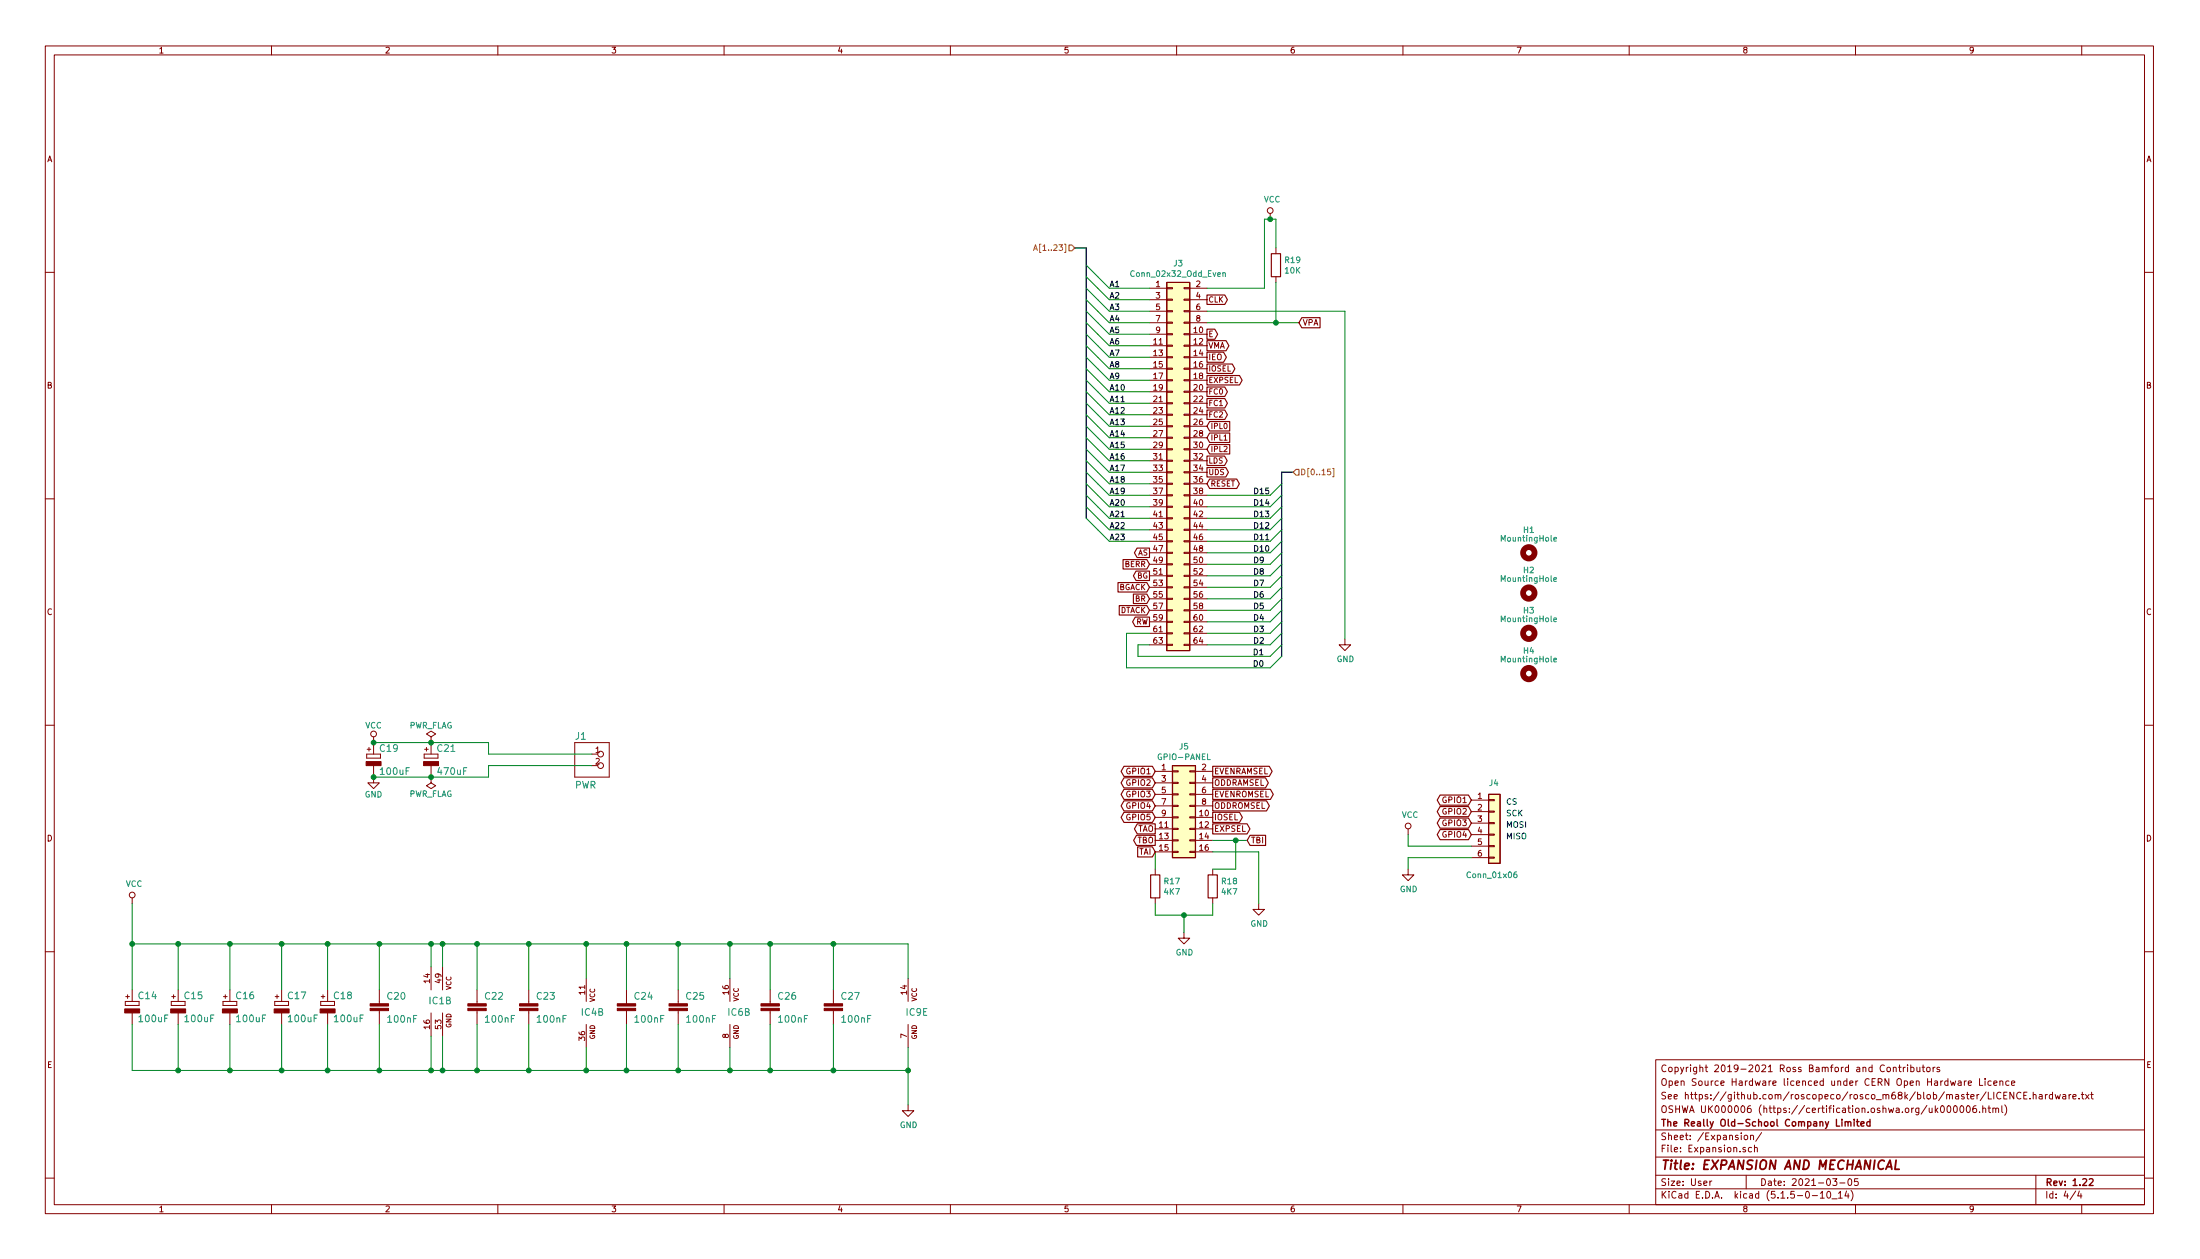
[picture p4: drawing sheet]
EESchema Schematic File Version 4
EELAYER 30 0
EELAYER END
$Descr User 19128 10939
encoding utf-8
Sheet 4 4
Title "EXPANSION AND MECHANICAL"
Date "2021-03-05"
Rev "1.22"
Comp "The Really Old-School Company Limited"
Comment1 "OSHWA UK000006 (https://certification.oshwa.org/uk000006.html)"
Comment2 "See https://github.com/roscopeco/rosco_m68k/blob/master/LICENCE.hardware.txt"
Comment3 "Open Source Hardware licenced under CERN Open Hardware Licence"
Comment4 "Copyright 2019-2021 Ross Bamford and Contributors"
$EndDescr
Wire Wire Line
	9550 2400 9650 2500
Wire Wire Line
	9550 2500 9650 2600
Wire Wire Line
	9550 2600 9650 2700
Wire Wire Line
	9550 2700 9650 2800
Wire Wire Line
	9550 2800 9650 2900
Wire Wire Line
	9550 2900 9650 3000
Wire Wire Line
	9550 3000 9650 3100
Wire Wire Line
	9550 3100 9650 3200
Wire Wire Line
	9550 3200 9650 3300
Wire Wire Line
	9550 3300 9650 3400
Wire Wire Line
	9550 3400 9650 3500
Wire Wire Line
	9550 3500 9650 3600
Wire Wire Line
	9550 3600 9650 3700
Wire Wire Line
	9550 3700 9650 3800
Wire Wire Line
	9550 3800 9650 3900
Wire Wire Line
	9550 3900 9650 4000
Wire Wire Line
	9550 4000 9650 4100
Wire Wire Line
	9550 4100 9650 4200
Wire Wire Line
	9550 4200 9650 4300
Wire Wire Line
	9550 4300 9650 4400
Wire Wire Line
	9550 4400 9650 4500
Wire Wire Line
	9550 4500 9650 4600
Wire Wire Line
	9550 4600 9650 4700
Text GLabel 10000 4800 0    47   Output ~ 0
AS
Text GLabel 10000 4900 0    47   Input ~ 0
BERR
Text GLabel 10000 5000 0    47   Output ~ 0
BG
Text GLabel 10000 5100 0    47   Input ~ 0
BGACK
Text GLabel 10000 5200 0    47   Input ~ 0
BR
Text GLabel 10000 5300 0    47   Input ~ 0
DTACK
Text GLabel 10000 5400 0    47   Output ~ 0
RW
Wire Wire Line
	10500 2500 11000 2500
Text GLabel 10500 2600 2    47   Output ~ 0
CLK
Text GLabel 10500 3200 2    47   Output ~ 0
IOSEL
Text GLabel 10500 3300 2    47   Output ~ 0
EXPSEL
Text GLabel 10500 3400 2    47   Output ~ 0
FC0
Text GLabel 10500 3500 2    47   Output ~ 0
FC1
Text GLabel 10500 3600 2    47   Output ~ 0
FC2
Text GLabel 10500 3700 2    47   Input ~ 0
IPL0
Text GLabel 10500 3800 2    47   Input ~ 0
IPL1
Text GLabel 10500 3900 2    47   Input ~ 0
IPL2
Text GLabel 10500 4000 2    47   Output ~ 0
LDS
Text GLabel 10500 4100 2    47   Output ~ 0
UDS
Text GLabel 10500 4200 2    47   BiDi ~ 0
RESET
Entry Wire Line
	9450 2300 9550 2400
Entry Wire Line
	9450 2400 9550 2500
Entry Wire Line
	9450 2500 9550 2600
Entry Wire Line
	9450 2600 9550 2700
Entry Wire Line
	9450 2700 9550 2800
Entry Wire Line
	9450 2800 9550 2900
Entry Wire Line
	9450 2900 9550 3000
Entry Wire Line
	9450 3000 9550 3100
Entry Wire Line
	9450 3100 9550 3200
Entry Wire Line
	9450 3200 9550 3300
Entry Wire Line
	9450 3300 9550 3400
Entry Wire Line
	9450 3400 9550 3500
Entry Wire Line
	9450 3500 9550 3600
Entry Wire Line
	9450 3600 9550 3700
Entry Wire Line
	9450 3700 9550 3800
Entry Wire Line
	9450 3800 9550 3900
Entry Wire Line
	9450 3900 9550 4000
Entry Wire Line
	9450 4000 9550 4100
Entry Wire Line
	9450 4100 9550 4200
Entry Wire Line
	9450 4200 9550 4300
Entry Wire Line
	9450 4300 9550 4400
Entry Wire Line
	9450 4400 9550 4500
Entry Wire Line
	9450 4500 9550 4600
Text Label 10900 5600 0    50   ~ 0
D2
Text Label 10900 5500 0    50   ~ 0
D3
Text Label 10900 5400 0    50   ~ 0
D4
Text Label 10900 5300 0    50   ~ 0
D5
Text Label 10900 5200 0    50   ~ 0
D6
Text Label 10900 5100 0    50   ~ 0
D7
Text Label 10900 5000 0    50   ~ 0
D8
Text Label 10900 4900 0    50   ~ 0
D9
Text Label 10900 4800 0    50   ~ 0
D10
Text Label 10900 4700 0    50   ~ 0
D11
Text Label 10900 4600 0    50   ~ 0
D12
Text Label 10900 4500 0    50   ~ 0
D13
Text Label 10900 4400 0    50   ~ 0
D14
Text Label 10900 4300 0    50   ~ 0
D15
Entry Wire Line
	11150 4200 11050 4300
Entry Wire Line
	11050 4400 11150 4300
Entry Wire Line
	11050 4500 11150 4400
Entry Wire Line
	11050 4600 11150 4500
Entry Wire Line
	11050 4700 11150 4600
Entry Wire Line
	11050 4800 11150 4700
Entry Wire Line
	11050 4900 11150 4800
Entry Wire Line
	11050 5000 11150 4900
Entry Wire Line
	11050 5100 11150 5000
Entry Wire Line
	11050 5200 11150 5100
Entry Wire Line
	11050 5300 11150 5200
Entry Wire Line
	11050 5400 11150 5300
Text HLabel 11250 4100 2    50   Input ~ 0
D[0..15]
Wire Bus Line
	11250 4100 11150 4100
Text Label 9650 2500 0    50   ~ 0
A1
Text Label 9650 2600 0    50   ~ 0
A2
Text Label 9650 2700 0    50   ~ 0
A3
Text Label 9650 2800 0    50   ~ 0
A4
Text Label 9650 2900 0    50   ~ 0
A5
Text Label 9650 3000 0    50   ~ 0
A6
Text Label 9650 3100 0    50   ~ 0
A7
Text Label 9650 3200 0    50   ~ 0
A8
Text Label 9650 3300 0    50   ~ 0
A9
Text Label 9650 3400 0    50   ~ 0
A10
Text Label 9650 3500 0    50   ~ 0
A11
Text Label 9650 3600 0    50   ~ 0
A12
Text Label 9650 3700 0    50   ~ 0
A13
Text Label 9650 3800 0    50   ~ 0
A14
Text Label 9650 3900 0    50   ~ 0
A15
Text Label 9650 4000 0    50   ~ 0
A16
Text Label 9650 4100 0    50   ~ 0
A17
Text Label 9650 4200 0    50   ~ 0
A18
Text Label 9650 4300 0    50   ~ 0
A19
Text Label 9650 4400 0    50   ~ 0
A20
Text Label 9650 4500 0    50   ~ 0
A21
Text Label 9650 4600 0    50   ~ 0
A22
Text Label 9650 4700 0    50   ~ 0
A23
Text HLabel 9350 2150 0    50   Input ~ 0
A[1..23]
Wire Bus Line
	9350 2150 9450 2150
$Comp
L power:VCC #PWR0151
U 1 1
P 11050 1900
F 0 "#PWR0151" H 11050 1750 50  0001 C CNN
F 1 "VCC" H 11067 2073 50  0000 C CNN
F 2 "" H 11050 1900 50  0001 C CNN
F 3 "" H 11050 1900 50  0001 C CNN
	1    11050 1900
	1    0    0    -1  
$EndComp
Wire Wire Line
	11000 1900 11000 2500
$Comp
L power:GND #PWR0152
U 1 1
P 11700 5550
F 0 "#PWR0152" H 11700 5300 50  0001 C CNN
F 1 "GND" H 11705 5377 50  0000 C CNN
F 2 "" H 11700 5550 50  0001 C CNN
F 3 "" H 11700 5550 50  0001 C CNN
	1    11700 5550
	1    0    0    -1  
$EndComp
$Comp
L Mechanical:MountingHole H?
U 1 1
P 13300 4800
AR Path="/5E53BCCF/5FDB083A" Ref="H?"  Part="1" 
AR Path="/5E53BC83/5FDB083A" Ref="H1"  Part="1" 
F 0 "H1" H 13300 5000 50  0000 C CNN
F 1 "MountingHole" H 13300 4925 50  0000 C CNN
F 2 "MountingHole:MountingHole_3.2mm_M3" H 13300 4800 50  0001 C CNN
F 3 "~" H 13300 4800 50  0001 C CNN
	1    13300 4800
	1    0    0    -1  
$EndComp
$Comp
L Mechanical:MountingHole H?
U 1 1
P 13300 5150
AR Path="/5E53BCCF/5FDB0840" Ref="H?"  Part="1" 
AR Path="/5E53BC83/5FDB0840" Ref="H2"  Part="1" 
F 0 "H2" H 13300 5350 50  0000 C CNN
F 1 "MountingHole" H 13300 5275 50  0000 C CNN
F 2 "MountingHole:MountingHole_3.2mm_M3" H 13300 5150 50  0001 C CNN
F 3 "~" H 13300 5150 50  0001 C CNN
	1    13300 5150
	1    0    0    -1  
$EndComp
$Comp
L Mechanical:MountingHole H?
U 1 1
P 13300 5500
AR Path="/5E53BCCF/5FDB0846" Ref="H?"  Part="1" 
AR Path="/5E53BC83/5FDB0846" Ref="H3"  Part="1" 
F 0 "H3" H 13300 5700 50  0000 C CNN
F 1 "MountingHole" H 13300 5625 50  0000 C CNN
F 2 "MountingHole:MountingHole_3.2mm_M3" H 13300 5500 50  0001 C CNN
F 3 "~" H 13300 5500 50  0001 C CNN
	1    13300 5500
	1    0    0    -1  
$EndComp
$Comp
L Mechanical:MountingHole H?
U 1 1
P 13300 5850
AR Path="/5E53BCCF/5FDB084C" Ref="H?"  Part="1" 
AR Path="/5E53BC83/5FDB084C" Ref="H4"  Part="1" 
F 0 "H4" H 13300 6050 50  0000 C CNN
F 1 "MountingHole" H 13300 5975 50  0000 C CNN
F 2 "MountingHole:MountingHole_3.2mm_M3" H 13300 5850 50  0001 C CNN
F 3 "~" H 13300 5850 50  0001 C CNN
	1    13300 5850
	1    0    0    -1  
$EndComp
$Comp
L Connector_Generic:Conn_02x08_Odd_Even J5
U 1 1
P 10250 7000
F 0 "J5" H 10300 7517 50  0000 C CNN
F 1 "GPIO-PANEL" H 10300 7426 50  0000 C CNN
F 2 "Connector_PinHeader_2.54mm:PinHeader_2x08_P2.54mm_Vertical" H 10250 7000 50  0001 C CNN
F 3 "~" H 10250 7000 50  0001 C CNN
	1    10250 7000
	1    0    0    -1  
$EndComp
Text GLabel 10050 6700 0    50   BiDi ~ 0
GPIO1
Text GLabel 10050 6800 0    50   BiDi ~ 0
GPIO2
Text GLabel 10050 6900 0    50   BiDi ~ 0
GPIO3
Text GLabel 10050 7000 0    50   BiDi ~ 0
GPIO4
Text GLabel 10050 7100 0    50   BiDi ~ 0
GPIO5
Text GLabel 10050 7200 0    50   Output ~ 0
TAO
Text GLabel 10050 7300 0    50   Output ~ 0
TBO
Text GLabel 10500 3100 2    50   Output ~ 0
IEO
Text GLabel 10050 7400 0    50   Input ~ 0
TAI
Text GLabel 11300 2800 2    50   Input ~ 0
VPA
Text GLabel 10500 3000 2    50   Output ~ 0
VMA
Text GLabel 10500 2900 2    50   Output ~ 0
E
$Comp
L power:GND #PWR0112
U 1 1
P 10300 8100
F 0 "#PWR0112" H 10300 7850 50  0001 C CNN
F 1 "GND" H 10305 7927 50  0000 C CNN
F 2 "" H 10300 8100 50  0001 C CNN
F 3 "" H 10300 8100 50  0001 C CNN
	1    10300 8100
	1    0    0    -1  
$EndComp
Wire Wire Line
	10300 8100 10300 7950
$Comp
L Device:R R19
U 1 1
P 11100 2300
F 0 "R19" H 11170 2346 50  0000 L CNN
F 1 "10K" H 11170 2255 50  0000 L CNN
F 2 "rosco_m68k:0207_10" V 11030 2300 50  0001 C CNN
F 3 "~" H 11100 2300 50  0001 C CNN
	1    11100 2300
	1    0    0    -1  
$EndComp
Text GLabel 10550 6700 2    50   Output ~ 0
EVENRAMSEL
Text GLabel 10550 6800 2    50   Output ~ 0
ODDRAMSEL
Text GLabel 10550 6900 2    50   Output ~ 0
EVENROMSEL
Text GLabel 10550 7000 2    50   Output ~ 0
ODDROMSEL
Text GLabel 10550 7100 2    50   Output ~ 0
IOSEL
Text GLabel 10550 7200 2    50   Output ~ 0
EXPSEL
$Comp
L Connector_Generic:Conn_02x32_Odd_Even J3
U 1 1
P 10200 4000
F 0 "J3" H 10250 5717 50  0000 C CNN
F 1 "Conn_02x32_Odd_Even" H 10250 5626 50  0000 C CNN
F 2 "Connector_PinHeader_2.54mm:PinHeader_2x32_P2.54mm_Vertical" H 10200 4000 50  0001 C CNN
F 3 "~" H 10200 4000 50  0001 C CNN
	1    10200 4000
	1    0    0    -1  
$EndComp
Entry Wire Line
	11050 5500 11150 5400
Entry Wire Line
	11050 5600 11150 5500
Entry Wire Line
	11050 5700 11150 5600
Entry Wire Line
	11050 5800 11150 5700
Wire Wire Line
	9900 5700 9900 5600
Wire Wire Line
	9900 5600 10000 5600
Wire Wire Line
	9800 5800 9800 5500
Wire Wire Line
	9800 5500 10000 5500
Text Label 11000 5700 2    50   ~ 0
D1
Text Label 11000 5800 2    50   ~ 0
D0
Wire Wire Line
	5150 6650 4250 6650
Wire Wire Line
	4250 6650 4250 6750
Wire Wire Line
	4250 6750 3750 6750
Wire Wire Line
	3750 6750 3250 6750
Connection ~ 3750 6750
Connection ~ 3250 6750
Wire Wire Line
	5150 6550 4250 6550
Wire Wire Line
	4250 6550 4250 6450
Wire Wire Line
	4250 6450 3750 6450
Wire Wire Line
	3750 6450 3250 6450
Connection ~ 3750 6450
Connection ~ 3250 6450
$Comp
L rosco_m68k-eagle-import:PINHD-1X2 JP?
U 1 1
P 5250 6650
AR Path="/5F55DF2F" Ref="JP?"  Part="1" 
AR Path="/5E53B952/5F55DF2F" Ref="JP?"  Part="1" 
AR Path="/5E53BC83/5F55DF2F" Ref="J1"  Part="1" 
F 0 "J1" H 5000 6875 59  0000 L BNN
F 1 "PWR" H 5000 6450 59  0000 L BNN
F 2 "rosco_m68k:1X02" H 5250 6650 50  0001 C CNN
F 3 "" H 5250 6650 50  0001 C CNN
F 4 "+5V" H 5350 6750 59  0001 L BNN "1"
F 5 "GND" H 5350 6650 59  0001 L BNN "2"
	1    5250 6650
	1    0    0    -1  
$EndComp
$Comp
L rosco_m68k-eagle-import:CPOL-EUE3.5-10 C?
U 1 1
P 3750 6550
AR Path="/5F55DF35" Ref="C?"  Part="1" 
AR Path="/5E53B952/5F55DF35" Ref="C?"  Part="1" 
AR Path="/5E53BC83/5F55DF35" Ref="C21"  Part="1" 
F 0 "C21" H 3795 6569 59  0000 L BNN
F 1 "470uF" H 3795 6369 59  0000 L BNN
F 2 "rosco_m68k:E3,5-10" H 3750 6550 50  0001 C CNN
F 3 "" H 3750 6550 50  0001 C CNN
	1    3750 6550
	1    0    0    -1  
$EndComp
$Comp
L rosco_m68k-eagle-import:CPOL-EUE2.5-5 C?
U 1 1
P 3250 6550
AR Path="/5F55DF3B" Ref="C?"  Part="1" 
AR Path="/5E53B952/5F55DF3B" Ref="C?"  Part="1" 
AR Path="/5E53BC83/5F55DF3B" Ref="C19"  Part="1" 
F 0 "C19" H 3295 6569 59  0000 L BNN
F 1 "100uF" H 3295 6369 59  0000 L BNN
F 2 "rosco_m68k:E2,5-5" H 3250 6550 50  0001 C CNN
F 3 "" H 3250 6550 50  0001 C CNN
	1    3250 6550
	1    0    0    -1  
$EndComp
$Comp
L power:PWR_FLAG #FLG?
U 1 1
P 3750 6450
AR Path="/5E53B952/5F55DF41" Ref="#FLG?"  Part="1" 
AR Path="/5E53BC83/5F55DF41" Ref="#FLG0101"  Part="1" 
F 0 "#FLG0101" H 3750 6525 50  0001 C CNN
F 1 "PWR_FLAG" H 3750 6600 50  0000 C CNN
F 2 "" H 3750 6450 50  0001 C CNN
F 3 "~" H 3750 6450 50  0001 C CNN
	1    3750 6450
	1    0    0    -1  
$EndComp
$Comp
L power:PWR_FLAG #FLG?
U 1 1
P 3750 6750
AR Path="/5E53B952/5F55DF47" Ref="#FLG?"  Part="1" 
AR Path="/5E53BC83/5F55DF47" Ref="#FLG0102"  Part="1" 
F 0 "#FLG0102" H 3750 6825 50  0001 C CNN
F 1 "PWR_FLAG" H 3750 6900 50  0000 C CNN
F 2 "" H 3750 6750 50  0001 C CNN
F 3 "~" H 3750 6750 50  0001 C CNN
	1    3750 6750
	-1   0    0    1   
$EndComp
$Comp
L power:VCC #PWR?
U 1 1
P 3250 6450
AR Path="/5E53B952/5F55DF4D" Ref="#PWR?"  Part="1" 
AR Path="/5E53BC83/5F55DF4D" Ref="#PWR0127"  Part="1" 
F 0 "#PWR0127" H 3250 6300 50  0001 C CNN
F 1 "VCC" H 3250 6600 50  0000 C CNN
F 2 "" H 3250 6450 50  0001 C CNN
F 3 "" H 3250 6450 50  0001 C CNN
	1    3250 6450
	1    0    0    -1  
$EndComp
$Comp
L power:GND #PWR?
U 1 1
P 3250 6750
AR Path="/5E53B952/5F55DF53" Ref="#PWR?"  Part="1" 
AR Path="/5E53BC83/5F55DF53" Ref="#PWR0128"  Part="1" 
F 0 "#PWR0128" H 3250 6500 50  0001 C CNN
F 1 "GND" H 3250 6600 50  0000 C CNN
F 2 "" H 3250 6750 50  0001 C CNN
F 3 "" H 3250 6750 50  0001 C CNN
	1    3250 6750
	1    0    0    -1  
$EndComp
Wire Wire Line
	11050 4300 10500 4300
Wire Wire Line
	10500 4400 11050 4400
Wire Wire Line
	11050 4500 10500 4500
Wire Wire Line
	11050 4600 10500 4600
Wire Wire Line
	11050 4700 10500 4700
Wire Wire Line
	11050 4800 10500 4800
Wire Wire Line
	11050 4900 10500 4900
Wire Wire Line
	11050 5000 10500 5000
Wire Wire Line
	11050 5100 10500 5100
Wire Wire Line
	11050 5200 10500 5200
Wire Wire Line
	11050 5300 10500 5300
Wire Wire Line
	11050 5400 10500 5400
Wire Wire Line
	10500 5500 11050 5500
Wire Wire Line
	10500 5600 11050 5600
Wire Wire Line
	11050 5700 9900 5700
Wire Wire Line
	9800 5800 11050 5800
Wire Wire Line
	9650 2500 10000 2500
Wire Wire Line
	9650 2600 10000 2600
Wire Wire Line
	10000 2700 9650 2700
Wire Wire Line
	9650 2800 10000 2800
Wire Wire Line
	10000 2900 9650 2900
Wire Wire Line
	9650 3000 10000 3000
Wire Wire Line
	10000 3100 9650 3100
Wire Wire Line
	9650 3200 10000 3200
Wire Wire Line
	10000 3300 9650 3300
Wire Wire Line
	9650 3400 10000 3400
Wire Wire Line
	10000 3500 9650 3500
Wire Wire Line
	9650 3600 10000 3600
Wire Wire Line
	10000 3700 9650 3700
Wire Wire Line
	9650 3800 10000 3800
Wire Wire Line
	10000 3900 9650 3900
Wire Wire Line
	9650 4000 10000 4000
Wire Wire Line
	10000 4100 9650 4100
Wire Wire Line
	9650 4200 10000 4200
Wire Wire Line
	10000 4300 9650 4300
Wire Wire Line
	9650 4400 10000 4400
Wire Wire Line
	10000 4500 9650 4500
Wire Wire Line
	9650 4600 10000 4600
Wire Wire Line
	10000 4700 9650 4700
Wire Wire Line
	10500 2800 11100 2800
Wire Wire Line
	11100 2150 11100 1900
Wire Wire Line
	11100 1900 11050 1900
Connection ~ 11050 1900
Wire Wire Line
	11050 1900 11000 1900
Wire Wire Line
	11100 2450 11100 2800
Connection ~ 11100 2800
Wire Wire Line
	11100 2800 11300 2800
Wire Wire Line
	10500 2700 11700 2700
Wire Wire Line
	11700 2700 11700 5550
$Comp
L Device:R R18
U 1 1
P 10550 7700
F 0 "R18" H 10620 7746 50  0000 L CNN
F 1 "4K7" H 10620 7655 50  0000 L CNN
F 2 "rosco_m68k:0207_10" V 10480 7700 50  0001 C CNN
F 3 "~" H 10550 7700 50  0001 C CNN
	1    10550 7700
	1    0    0    -1  
$EndComp
$Comp
L Device:R R17
U 1 1
P 10050 7700
F 0 "R17" H 10120 7746 50  0000 L CNN
F 1 "4K7" H 10120 7655 50  0000 L CNN
F 2 "rosco_m68k:0207_10" V 9980 7700 50  0001 C CNN
F 3 "~" H 10050 7700 50  0001 C CNN
	1    10050 7700
	1    0    0    -1  
$EndComp
Wire Wire Line
	10050 7400 10050 7550
Wire Wire Line
	10050 7850 10050 7950
Wire Wire Line
	10050 7950 10300 7950
Wire Wire Line
	10550 7950 10550 7850
Connection ~ 10300 7950
Wire Wire Line
	10300 7950 10550 7950
$Comp
L rosco_m68k-eagle-import:MC68901P IC?
U 2 1
P 5100 8800
AR Path="/5F6756DF" Ref="IC?"  Part="2" 
AR Path="/5E53B630/5F6756DF" Ref="IC?"  Part="2" 
AR Path="/5E53B4B8/5F6756DF" Ref="IC?"  Part="2" 
AR Path="/5E53BC83/5F6756DF" Ref="IC4"  Part="2" 
F 0 "IC4" H 5050 8775 59  0000 L BNN
F 1 "MC68901P" H 4600 7100 59  0001 L BNN
F 2 "rosco_m68k:DIL48" H 5100 8800 50  0001 C CNN
F 3 "" H 5100 8800 50  0001 C CNN
	2    5100 8800
	1    0    0    -1  
$EndComp
$Comp
L rosco_m68k-eagle-import:C2,5-3 C?
U 1 1
P 4600 8700
AR Path="/5F6756E5" Ref="C?"  Part="1" 
AR Path="/5E53B630/5F6756E5" Ref="C?"  Part="1" 
AR Path="/5E53B4B8/5F6756E5" Ref="C?"  Part="1" 
AR Path="/5E53BC83/5F6756E5" Ref="C23"  Part="1" 
F 0 "C23" H 4660 8715 59  0000 L BNN
F 1 "100nF" H 4660 8515 59  0000 L BNN
F 2 "rosco_m68k:C2.5-3" H 4600 8700 50  0001 C CNN
F 3 "" H 4600 8700 50  0001 C CNN
	1    4600 8700
	1    0    0    -1  
$EndComp
$Comp
L rosco_m68k-eagle-import:C2,5-3 C?
U 1 1
P 5450 8700
AR Path="/5F6756EB" Ref="C?"  Part="1" 
AR Path="/5E53B630/5F6756EB" Ref="C?"  Part="1" 
AR Path="/5E53B4B8/5F6756EB" Ref="C?"  Part="1" 
AR Path="/5E53BC83/5F6756EB" Ref="C24"  Part="1" 
F 0 "C24" H 5510 8715 59  0000 L BNN
F 1 "100nF" H 5510 8515 59  0000 L BNN
F 2 "rosco_m68k:C2.5-3" H 5450 8700 50  0001 C CNN
F 3 "" H 5450 8700 50  0001 C CNN
	1    5450 8700
	1    0    0    -1  
$EndComp
Wire Wire Line
	3300 8200 3300 8600
Wire Wire Line
	3850 8200 3750 8200
Wire Wire Line
	3750 8400 3750 8200
Wire Wire Line
	3850 8400 3850 8200
Wire Wire Line
	3300 8900 3300 9300
Wire Wire Line
	3750 9300 3850 9300
Wire Wire Line
	3750 9000 3750 9300
Wire Wire Line
	3850 9000 3850 9300
$Comp
L rosco_m68k-eagle-import:MC68000P IC?
U 2 1
P 3750 8700
AR Path="/5F699F4A" Ref="IC?"  Part="2" 
AR Path="/5E53B4B8/5F699F4A" Ref="IC?"  Part="2" 
AR Path="/5E53BC83/5F699F4A" Ref="IC1"  Part="2" 
F 0 "IC1" H 3725 8675 59  0000 L BNN
F 1 "MC68010P10" H 3250 6600 59  0001 L BNN
F 2 "rosco_m68k:DIL64" H 3750 8700 50  0001 C CNN
F 3 "" H 3750 8700 50  0001 C CNN
	2    3750 8700
	1    0    0    -1  
$EndComp
$Comp
L rosco_m68k-eagle-import:C2,5-3 C?
U 1 1
P 3300 8700
AR Path="/5F699F50" Ref="C?"  Part="1" 
AR Path="/5E53B4B8/5F699F50" Ref="C?"  Part="1" 
AR Path="/5E53BC83/5F699F50" Ref="C20"  Part="1" 
F 0 "C20" H 3360 8715 59  0000 L BNN
F 1 "100nF" H 3360 8515 59  0000 L BNN
F 2 "rosco_m68k:C2.5-3" H 3300 8700 50  0001 C CNN
F 3 "" H 3300 8700 50  0001 C CNN
	1    3300 8700
	1    0    0    -1  
$EndComp
$Comp
L rosco_m68k-eagle-import:C2,5-3 C?
U 1 1
P 4150 8700
AR Path="/5F699F56" Ref="C?"  Part="1" 
AR Path="/5E53B4B8/5F699F56" Ref="C?"  Part="1" 
AR Path="/5E53BC83/5F699F56" Ref="C22"  Part="1" 
F 0 "C22" H 4210 8715 59  0000 L BNN
F 1 "100nF" H 4210 8515 59  0000 L BNN
F 2 "rosco_m68k:C2.5-3" H 4150 8700 50  0001 C CNN
F 3 "" H 4150 8700 50  0001 C CNN
	1    4150 8700
	1    0    0    -1  
$EndComp
$Comp
L rosco_m68k-eagle-import:CPOL-EUE2.5-5 C?
U 1 1
P 1150 8700
AR Path="/5F699F5C" Ref="C?"  Part="1" 
AR Path="/5E53B4B8/5F699F5C" Ref="C?"  Part="1" 
AR Path="/5E53BC83/5F699F5C" Ref="C14"  Part="1" 
F 0 "C14" H 1195 8719 59  0000 L BNN
F 1 "100uF" H 1195 8519 59  0000 L BNN
F 2 "rosco_m68k:E2,5-5" H 1150 8700 50  0001 C CNN
F 3 "" H 1150 8700 50  0001 C CNN
	1    1150 8700
	1    0    0    -1  
$EndComp
$Comp
L rosco_m68k-eagle-import:CPOL-EUE2.5-5 C?
U 1 1
P 2850 8700
AR Path="/5F699F62" Ref="C?"  Part="1" 
AR Path="/5E53B4B8/5F699F62" Ref="C?"  Part="1" 
AR Path="/5E53BC83/5F699F62" Ref="C18"  Part="1" 
F 0 "C18" H 2895 8719 59  0000 L BNN
F 1 "100uF" H 2895 8519 59  0000 L BNN
F 2 "rosco_m68k:E2,5-5" H 2850 8700 50  0001 C CNN
F 3 "" H 2850 8700 50  0001 C CNN
	1    2850 8700
	1    0    0    -1  
$EndComp
$Comp
L rosco_m68k-eagle-import:7401N IC?
U 5 1
P 7900 8800
AR Path="/5F6CD650" Ref="IC?"  Part="5" 
AR Path="/5E53B952/5F6CD650" Ref="IC?"  Part="5" 
AR Path="/5E53BC83/5F6CD650" Ref="IC9"  Part="5" 
F 0 "IC9" H 7875 8775 59  0000 L BNN
F 1 "74LS01N" H 8000 8600 59  0001 L BNN
F 2 "Package_DIP:DIP-14_W7.62mm_Socket_LongPads" H 7900 8800 50  0001 C CNN
F 3 "" H 7900 8800 50  0001 C CNN
	5    7900 8800
	1    0    0    -1  
$EndComp
$Comp
L rosco_m68k-eagle-import:C2,5-3 C?
U 1 1
P 6700 8700
AR Path="/5F6CD656" Ref="C?"  Part="1" 
AR Path="/5E53B952/5F6CD656" Ref="C?"  Part="1" 
AR Path="/5E53BC83/5F6CD656" Ref="C26"  Part="1" 
F 0 "C26" H 6760 8715 59  0000 L BNN
F 1 "100nF" H 6760 8515 59  0000 L BNN
F 2 "rosco_m68k:C2.5-3" H 6700 8700 50  0001 C CNN
F 3 "" H 6700 8700 50  0001 C CNN
	1    6700 8700
	1    0    0    -1  
$EndComp
$Comp
L rosco_m68k-eagle-import:74174N IC?
U 2 1
P 6350 8800
AR Path="/5F6CD664" Ref="IC?"  Part="2" 
AR Path="/5E53B810/5F6CD664" Ref="IC?"  Part="2" 
AR Path="/5E53B952/5F6CD664" Ref="IC?"  Part="2" 
AR Path="/5E53BC83/5F6CD664" Ref="IC6"  Part="2" 
F 0 "IC6" H 6325 8775 59  0000 L BNN
F 1 "74174N" H 6050 8200 59  0001 L BNN
F 2 "Package_DIP:DIP-16_W7.62mm_Socket_LongPads" H 6350 8800 50  0001 C CNN
F 3 "" H 6350 8800 50  0001 C CNN
	2    6350 8800
	1    0    0    -1  
$EndComp
$Comp
L rosco_m68k-eagle-import:C2,5-3 C?
U 1 1
P 5900 8700
AR Path="/5F6CD66A" Ref="C?"  Part="1" 
AR Path="/5E53B810/5F6CD66A" Ref="C?"  Part="1" 
AR Path="/5E53B952/5F6CD66A" Ref="C?"  Part="1" 
AR Path="/5E53BC83/5F6CD66A" Ref="C25"  Part="1" 
F 0 "C25" H 5960 8715 59  0000 L BNN
F 1 "100nF" H 5960 8515 59  0000 L BNN
F 2 "rosco_m68k:C2.5-3" H 5900 8700 50  0001 C CNN
F 3 "" H 5900 8700 50  0001 C CNN
	1    5900 8700
	1    0    0    -1  
$EndComp
$Comp
L rosco_m68k-eagle-import:CPOL-EUE2.5-5 C?
U 1 1
P 1550 8700
AR Path="/5F6CD670" Ref="C?"  Part="1" 
AR Path="/5E53B810/5F6CD670" Ref="C?"  Part="1" 
AR Path="/5E53B952/5F6CD670" Ref="C?"  Part="1" 
AR Path="/5E53BC83/5F6CD670" Ref="C15"  Part="1" 
F 0 "C15" H 1595 8719 59  0000 L BNN
F 1 "100uF" H 1595 8519 59  0000 L BNN
F 2 "rosco_m68k:E2,5-5" H 1550 8700 50  0001 C CNN
F 3 "" H 1550 8700 50  0001 C CNN
	1    1550 8700
	1    0    0    -1  
$EndComp
$Comp
L rosco_m68k-eagle-import:CPOL-EUE2.5-5 C?
U 1 1
P 2450 8700
AR Path="/5F6CD676" Ref="C?"  Part="1" 
AR Path="/5E53B810/5F6CD676" Ref="C?"  Part="1" 
AR Path="/5E53B952/5F6CD676" Ref="C?"  Part="1" 
AR Path="/5E53BC83/5F6CD676" Ref="C17"  Part="1" 
F 0 "C17" H 2495 8719 59  0000 L BNN
F 1 "100uF" H 2495 8519 59  0000 L BNN
F 2 "rosco_m68k:E2,5-5" H 2450 8700 50  0001 C CNN
F 3 "" H 2450 8700 50  0001 C CNN
	1    2450 8700
	1    0    0    -1  
$EndComp
$Comp
L rosco_m68k-eagle-import:CPOL-EUE2.5-5 C?
U 1 1
P 2000 8700
AR Path="/5F6CD67C" Ref="C?"  Part="1" 
AR Path="/5E53B810/5F6CD67C" Ref="C?"  Part="1" 
AR Path="/5E53B952/5F6CD67C" Ref="C?"  Part="1" 
AR Path="/5E53BC83/5F6CD67C" Ref="C16"  Part="1" 
F 0 "C16" H 2045 8719 59  0000 L BNN
F 1 "100uF" H 2045 8519 59  0000 L BNN
F 2 "rosco_m68k:E2,5-5" H 2000 8700 50  0001 C CNN
F 3 "" H 2000 8700 50  0001 C CNN
	1    2000 8700
	1    0    0    -1  
$EndComp
Wire Wire Line
	3750 8200 3300 8200
Wire Wire Line
	1150 8200 1150 8600
Connection ~ 3750 8200
Connection ~ 3300 8200
Wire Wire Line
	3300 8200 2850 8200
Wire Wire Line
	1150 8900 1150 9300
Connection ~ 3750 9300
Connection ~ 3300 9300
Wire Wire Line
	3300 9300 3750 9300
Wire Wire Line
	3850 9300 4150 9300
Wire Wire Line
	7900 9300 7900 9100
Connection ~ 3850 9300
Wire Wire Line
	7900 8500 7900 8200
Connection ~ 3850 8200
Wire Wire Line
	4150 8600 4150 8200
Connection ~ 4150 8200
Wire Wire Line
	4150 8200 3850 8200
Wire Wire Line
	4600 8600 4600 8200
Connection ~ 4600 8200
Wire Wire Line
	4600 8200 4150 8200
Wire Wire Line
	5100 8500 5100 8200
Connection ~ 5100 8200
Wire Wire Line
	5100 8200 4600 8200
Wire Wire Line
	5450 8600 5450 8200
Connection ~ 5450 8200
Wire Wire Line
	5450 8200 5100 8200
Wire Wire Line
	5900 8600 5900 8200
Connection ~ 5900 8200
Wire Wire Line
	5900 8200 5450 8200
Wire Wire Line
	6350 8500 6350 8200
Connection ~ 6350 8200
Wire Wire Line
	6350 8200 5900 8200
Wire Wire Line
	6700 8600 6700 8200
Wire Wire Line
	6700 8200 6350 8200
Wire Wire Line
	6700 8900 6700 9300
Wire Wire Line
	6350 9100 6350 9300
Connection ~ 6350 9300
Wire Wire Line
	6350 9300 6700 9300
Wire Wire Line
	5900 8900 5900 9300
Connection ~ 5900 9300
Wire Wire Line
	5900 9300 6350 9300
Wire Wire Line
	5450 8900 5450 9300
Connection ~ 5450 9300
Wire Wire Line
	5450 9300 5900 9300
Wire Wire Line
	5100 9100 5100 9300
Connection ~ 5100 9300
Wire Wire Line
	5100 9300 5450 9300
Wire Wire Line
	4600 8900 4600 9300
Connection ~ 4600 9300
Wire Wire Line
	4600 9300 5100 9300
Wire Wire Line
	4150 8900 4150 9300
Connection ~ 4150 9300
Wire Wire Line
	4150 9300 4600 9300
Wire Wire Line
	2850 8600 2850 8200
Connection ~ 2850 8200
Wire Wire Line
	2850 8200 2450 8200
Wire Wire Line
	2850 8900 2850 9300
Wire Wire Line
	1150 9300 1550 9300
Connection ~ 2850 9300
Wire Wire Line
	2850 9300 3300 9300
Wire Wire Line
	2450 8600 2450 8200
Connection ~ 2450 8200
Wire Wire Line
	2450 8200 2000 8200
Wire Wire Line
	2450 8900 2450 9300
Connection ~ 2450 9300
Wire Wire Line
	2450 9300 2850 9300
Wire Wire Line
	2000 8600 2000 8200
Connection ~ 2000 8200
Wire Wire Line
	2000 8200 1550 8200
Wire Wire Line
	2000 8900 2000 9300
Connection ~ 2000 9300
Wire Wire Line
	2000 9300 2450 9300
Wire Wire Line
	1550 8600 1550 8200
Connection ~ 1550 8200
Wire Wire Line
	1550 8200 1150 8200
Wire Wire Line
	1550 8900 1550 9300
Connection ~ 1550 9300
Wire Wire Line
	1550 9300 2000 9300
$Comp
L power:VCC #PWR0108
U 1 1
P 1150 7850
F 0 "#PWR0108" H 1150 7700 50  0001 C CNN
F 1 "VCC" H 1167 8023 50  0000 C CNN
F 2 "" H 1150 7850 50  0001 C CNN
F 3 "" H 1150 7850 50  0001 C CNN
	1    1150 7850
	1    0    0    -1  
$EndComp
$Comp
L power:GND #PWR0109
U 1 1
P 7900 9600
F 0 "#PWR0109" H 7900 9350 50  0001 C CNN
F 1 "GND" H 7905 9427 50  0000 C CNN
F 2 "" H 7900 9600 50  0001 C CNN
F 3 "" H 7900 9600 50  0001 C CNN
	1    7900 9600
	1    0    0    -1  
$EndComp
Wire Wire Line
	7900 9600 7900 9300
Connection ~ 7900 9300
Wire Wire Line
	1150 7850 1150 8200
Connection ~ 1150 8200
Wire Wire Line
	10550 7300 10750 7300
Wire Wire Line
	10750 7300 10750 7550
Wire Wire Line
	10750 7550 10550 7550
Wire Wire Line
	10750 7300 10850 7300
Connection ~ 10750 7300
Text GLabel 10850 7300 2    50   Input ~ 0
TBI
$Comp
L rosco_m68k-eagle-import:C2,5-3 C?
U 1 1
P 7250 8700
AR Path="/5F3EE222" Ref="C?"  Part="1" 
AR Path="/5E53B810/5F3EE222" Ref="C?"  Part="1" 
AR Path="/5E53B952/5F3EE222" Ref="C?"  Part="1" 
AR Path="/5E53BC83/5F3EE222" Ref="C27"  Part="1" 
F 0 "C27" H 7310 8715 59  0000 L BNN
F 1 "100nF" H 7310 8515 59  0000 L BNN
F 2 "rosco_m68k:C2.5-3" H 7250 8700 50  0001 C CNN
F 3 "" H 7250 8700 50  0001 C CNN
	1    7250 8700
	1    0    0    -1  
$EndComp
Wire Wire Line
	7250 8600 7250 8200
Wire Wire Line
	6700 8200 7250 8200
Connection ~ 6700 8200
Wire Wire Line
	7250 8200 7900 8200
Connection ~ 7250 8200
Wire Wire Line
	7250 8900 7250 9300
Wire Wire Line
	7250 9300 7900 9300
Wire Wire Line
	7250 9300 6700 9300
Connection ~ 7250 9300
Connection ~ 6700 9300
$Comp
L power:GND #PWR0113
U 1 1
P 10950 7850
F 0 "#PWR0113" H 10950 7600 50  0001 C CNN
F 1 "GND" H 10955 7677 50  0000 C CNN
F 2 "" H 10950 7850 50  0001 C CNN
F 3 "" H 10950 7850 50  0001 C CNN
	1    10950 7850
	1    0    0    -1  
$EndComp
Wire Wire Line
	10550 7400 10950 7400
Wire Wire Line
	10950 7400 10950 7850
$Comp
L Connector_Generic:Conn_01x06 J?
U 1 1
P 13000 7150
AR Path="/5E53B4B8/60465FFE" Ref="J?"  Part="1" 
AR Path="/5E53BC83/60465FFE" Ref="J4"  Part="1" 
F 0 "J4" H 12950 7500 50  0000 L CNN
F 1 "Conn_01x06" H 12750 6700 50  0000 L CNN
F 2 "rosco_m68k:1X06" H 13000 7150 50  0001 C CNN
F 3 "~" H 13000 7150 50  0001 C CNN
	1    13000 7150
	1    0    0    -1  
$EndComp
Text GLabel 12800 6950 0    50   BiDi ~ 0
GPIO1
Text Notes 13100 7000 0    50   ~ 0
CS
Text Notes 13100 7100 0    50   ~ 0
SCK
Text GLabel 12800 7050 0    50   BiDi ~ 0
GPIO2
Text GLabel 12800 7150 0    50   BiDi ~ 0
GPIO3
Text GLabel 12800 7250 0    50   BiDi ~ 0
GPIO4
Text Notes 13100 7200 0    50   ~ 0
MOSI
Text Notes 13100 7300 0    50   ~ 0
MISO
$Comp
L power:VCC #PWR0129
U 1 1
P 12250 7250
F 0 "#PWR0129" H 12250 7100 50  0001 C CNN
F 1 "VCC" H 12267 7423 50  0000 C CNN
F 2 "" H 12250 7250 50  0001 C CNN
F 3 "" H 12250 7250 50  0001 C CNN
	1    12250 7250
	1    0    0    -1  
$EndComp
$Comp
L power:GND #PWR0130
U 1 1
P 12250 7550
F 0 "#PWR0130" H 12250 7300 50  0001 C CNN
F 1 "GND" H 12255 7377 50  0000 C CNN
F 2 "" H 12250 7550 50  0001 C CNN
F 3 "" H 12250 7550 50  0001 C CNN
	1    12250 7550
	1    0    0    -1  
$EndComp
Wire Wire Line
	12800 7350 12250 7350
Wire Wire Line
	12250 7350 12250 7250
Wire Wire Line
	12800 7450 12250 7450
Wire Wire Line
	12250 7450 12250 7550
Wire Bus Line
	11150 4100 11150 5700
Wire Bus Line
	9450 2150 9450 4500
$EndSCHEMATC
